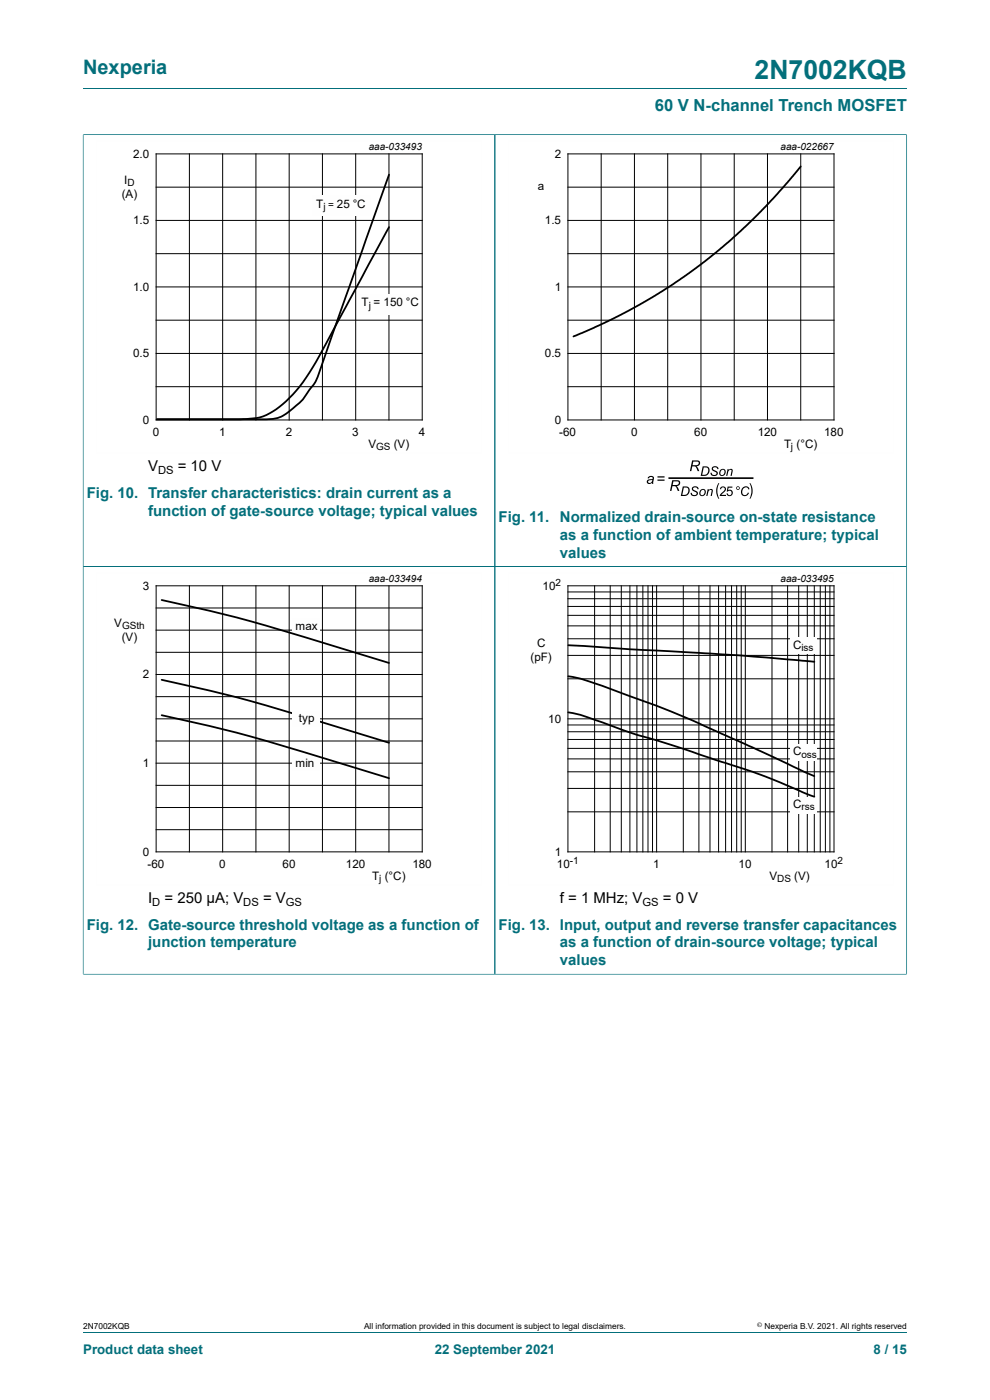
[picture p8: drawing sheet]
<svg xmlns="http://www.w3.org/2000/svg" width="210mm" height="297mm" viewBox="0 0 210 297" stroke-linecap="round" stroke-linejoin="round" font-family="sans-serif">
<path d="M17.6 18.8h174.8M17.6 28.5v91.7h87.4v-91.6h-87.4" fill="none" stroke="#036f7b" stroke-width=".21"/>
<path d="M102.3 29.8h-81.9v66.3h81.9" fill="none" stroke="#fefefe" stroke-width=".21"/>
<g fill="none" stroke="#000" stroke-width=".21">
<path d="M33.1 32.6h56.5v56.5h-56.5zM33.1 39.7h56.5M40.2 32.6v56.5M47.2 32.6v56.5M54.3 32.6v56.5M61.3 32.6v56.5M68.4 32.6v56.5M75.5 32.6v56.5M82.5 32.6v56.5M33.1 53.8h56.5M33.1 46.8h56.5M33.1 75h56.5"/>
<path d="M33.1 67.9h56.5M33.1 60.9h56.5M33.1 82h56.5"/>
</g>
<g fill="#fefefe">
<path d="M66.3 41.4h12.4v4.3h-12.4z"/>
<path d="M75.9 62.4h13.3v4.3h-13.3z"/>
</g>
<path d="M82.5 37l-14.2 40.5a12 12 0 0 1-3 5.6 14.9 14.9 0 0 1-4.2 4.4 8.8 8.8 0 0 1-6.4 1.5h-21.4h16.9a17.9 17.9 0 0 0 6.3-1 25.8 25.8 0 0 0 10-10.3l16-29.5M169.9 35.3l-5.1 6-5.4 5.5-4.9 4.6-6.8 5.4-5.3 3.8-6.7 4-7.4 3.9-6.7 2.9" fill="none" stroke="#000" stroke-width=".38"/>
<path d="M192.3 28.5v91.7h-174.7v86.5M192.4 28.6h-87.4v178.1h-87.4" fill="none" stroke="#036f7b" stroke-width=".21"/>
<path d="M189.6 29.8h-81.8v66.3h81.8M102.3 121.5h-81.9v66.3h81.9" fill="none" stroke="#fefefe" stroke-width=".21"/>
<g fill="none" stroke="#000" stroke-width=".21">
<path d="M120.5 32.6h56.4v56.5h-56.4zM120.5 39.7h56.4M127.5 32.6v56.5M134.6 32.6v56.5M141.6 32.6v56.5M148.7 32.6v56.5M155.7 32.6v56.5M162.8 32.6v56.5M169.9 32.6v56.5M120.5 46.8h56.4M120.5 53.8h56.4M120.5 75h56.4"/>
<path d="M120.5 67.9h56.4M120.5 60.9h56.4M120.5 82h56.4M33.1 124.3h56.5v56.4h-56.5zM33.1 133.7h56.5M33.1 129h56.5M33.1 138.4h56.5M40.2 124.3v56.4M47.2 124.3v56.4M54.3 124.3v56.4M61.3 124.3v56.4M68.4 124.3v56.4"/>
<path d="M75.5 124.3v56.4M82.5 124.3v56.4M33.1 143.1h56.5M33.1 152.5h56.5M33.1 147.8h56.5M33.1 157.2h56.5M33.1 161.9h56.5M33.1 171.3h56.5M33.1 166.6h56.5M33.1 176h56.5"/>
</g>
<g fill="#000">
<path d="M146.9 103.3a.75 .75 0 0 1 1.3 .5l-.3-.1a.45 .45 0 0 0-.5-.3 .45 .45 0 0 0-.4 .4l.2 .1a.75 .75 0 0 1 .8 1.1 .82 .82 0 0 1-.9 .2 .82 .82 0 0 1-.6-.6l.3-.1a.48 .48 0 0 0 .5 .5 .48 .48 0 0 0 .4-.5 1.05 1.05 0 0 1-.9-.9zM150.1 103.8h.2v.2a.47 .47 0 0 1 .6-.3 .47 .47 0 0 1 .3 .6l-.2 .9h-.3l.2-1.2a.49 .49 0 0 0-.5 0 .49 .49 0 0 0-.2 .5l-.1 .7h-.3zM151.2 99a.75 .75 0 0 1 1.2 .5h-.3a.45 .45 0 0 0-.4-.4 .45 .45 0 0 0-.4 .5l.1 .1a.75 .75 0 0 1 .8 1 .82 .82 0 0 1-.9 .3 .82 .82 0 0 1-.6-.7h.3a.48 .48 0 0 0 .5 .5 .48 .48 0 0 0 .4-.6 1.05 1.05 0 0 1-.9-.9zM152.4 102.5h.2l-.3 .7a3.6 3.6 0 0 0 .3 2.6h-.2a3.1 3.1 0 0 1 0-3.3zM154.3 99.5h.3l-.1 .3a.47 .47 0 0 1 .6-.4 .47 .47 0 0 1 .3 .7l-.2 .9h-.2l.2-1.2a.49 .49 0 0 0-.6 0 .49 .49 0 0 0-.2 .5l-.1 .7h-.3zM157.5 103.5a.83 .83 0 0 1 .8-.3 .83 .83 0 0 1 .7 .6h-.3a.7 .7 0 0 0-.9-.3 .7 .7 0 0 0-.4 .9 .59 .59 0 0 0 .6 .6 .59 .59 0 0 0 .6-.5h.3a.92 .92 0 0 1-1.4 .6 .92 .92 0 0 1-.1-1.4zM159 102.5h.2a3.1 3.1 0 0 1 0 3.3h-.2a3.6 3.6 0 0 0 0-3.3z"/>
<path d="M146.8 97.7h1a.64 .64 0 0 1 .7 .6 .64 .64 0 0 1-.8 .6l.6 1h-.3l-.2-.4a.71 .71 0 0 0-.9-.6l-.3 1h-.3zM147.1 97.9l-.2 .8a1.02 1.02 0 0 0 1.3-.4l-.1-.3z"/>
<path d="M137.5 101.2a.65 .65 0 0 1 .8-.2 .65 .65 0 0 1 .4 .7l-.1 .9h-.3v-.2a.54 .54 0 0 1-.9 .2 .54 .54 0 0 1 .1-.9l.9-.1a.39 .39 0 0 0-.3-.5 .39 .39 0 0 0-.5 .4h-.2zM137.5 102a.38 .38 0 0 0 .3 .5 .38 .38 0 0 0 .5-.3l.1-.4z"/>
<path d="M139.5 101h1.5v.3h-1.5zM139.5 101.7h1.5v.3h-1.5z"/>
<path d="M142.6 101.9h.9a.64 .64 0 0 1 .8 .6 .64 .64 0 0 1-.8 .6l.6 1h-.3l-.2-.4a.71 .71 0 0 0-1-.6l-.2 1h-.3zM142.8 102.1l-.1 .8a1.02 1.02 0 0 0 1.3-.4l-.2-.3z"/>
<path d="M144.8 103.2h.6a1.01 1.01 0 0 1 .9 1 1.01 1.01 0 0 1-.8 1h-1.1zM145.1 103.4l-.4 1.6a.93 .93 0 0 0 1.2-.4 .93 .93 0 0 0-.2-1.1z"/>
<path d="M148.6 104a.73 .73 0 0 1 1.1 .2 .73 .73 0 0 1-.6 1 .7 .7 0 0 1-.8-.4 .7 .7 0 0 1 .3-.8zM148.8 104a.5 .5 0 0 0-.3 .7 .5 .5 0 0 0 .7 .3l.1-.1a.47 .47 0 0 0 .2-.7 .47 .47 0 0 0-.7-.2z"/>
<path d="M149.1 98.9h.6a1.01 1.01 0 0 1 .8 1 1.01 1.01 0 0 1-.8 1l-1.1 .1zM149.3 99.2l-.3 1.5a.93 .93 0 0 0 1.1-.3 .93 .93 0 0 0-.2-1.2z"/>
<path d="M152.8 99.7a.73 .73 0 0 1 1.1 .3 .73 .73 0 0 1-.5 1 .7 .7 0 0 1-.9-.4 .7 .7 0 0 1 .3-.9zM153 99.8a.5 .5 0 0 0-.3 .6 .5 .5 0 0 0 .7 .3l.1-.1a.47 .47 0 0 0 .2-.7 .47 .47 0 0 0-.7-.1z"/>
<path d="M152.9 103.3a.66 .66 0 0 1 1 .2 .66 .66 0 0 1-.3 1l-.6 .5h1v.2h-1.3l.2-.5a1.11 1.11 0 0 0 .7-1.2l-.4-.1-.2 .4h-.3zM154.4 103.2h1v.3h-.9l-.1 .5a.67 .67 0 0 1 1 .3 .67 .67 0 0 1-.5 .9 .67 .67 0 0 1-.8-.5h.3a.45 .45 0 0 0 .6 .2 .45 .45 0 0 0 .1-.7 .45 .45 0 0 0-.6 0l-.3 .1z"/>
<path d="M156.2 103.5a.38 .38 0 0 1 .7 0 .38 .38 0 0 1-.7 0zM156.3 103.5a.25 .25 0 0 0 .5 0 .25 .25 0 0 0-.5 0z"/>
</g>
<path d="M142 101.4h17.6" fill="none" stroke="#000" stroke-width=".35"/>
<g fill="#fefefe">
<path d="M61.9 160.3h5.9v3.3h-5.9z"/>
<path d="M61.9 131.2h5.9v3.3h-5.9z"/>
</g>
<path d="M34.3 127.3a341.1 341.1 0 0 1 37.7 10.1l10.5 3.2M34.3 144.2a341.5 341.5 0 0 1 37.7 10.1l10.5 3.3M34.3 151.7a342.8 342.8 0 0 1 37.7 10.1l10.5 3.3" fill="none" stroke="#000" stroke-width=".38"/>
<path d="M61.9 150.8h5.9v3.3h-5.9z" fill="#fefefe"/>
<path d="M192.4 206.7h-87.4v-86.5h87.3v86.5" fill="none" stroke="#036f7b" stroke-width=".21"/>
<path d="M189.6 121.5h-81.8v66.3h81.8" fill="none" stroke="#fefefe" stroke-width=".21"/>
<g fill="none" stroke="#000" stroke-width=".21">
<path d="M120.5 124.3h56.4v56.4h-56.4zM120.5 139h56.4M120.5 135.5h56.4M120.5 132.8h56.4M120.5 130.5h56.4M120.5 128.7h56.4M120.5 127h56.4M120.5 125.6h56.4M126.1 124.3v56.4M129.4 124.3v56.4M131.8 124.3v56.4M133.6 124.3v56.4"/>
<path d="M135.1 124.3v56.4M136.4 124.3v56.4M137.5 124.3v56.4M138.4 124.3v56.4M139.3 124.3v56.4M144.9 124.3v56.4M148.3 124.3v56.4M150.6 124.3v56.4M152.4 124.3v56.4M153.9 124.3v56.4M155.2 124.3v56.4M156.3 124.3v56.4"/>
<path d="M157.2 124.3v56.4M158.1 124.3v56.4M163.8 124.3v56.4M167.1 124.3v56.4M169.4 124.3v56.4M171.2 124.3v56.4M172.7 124.3v56.4M174 124.3v56.4M175.1 124.3v56.4M176 124.3v56.4M120.5 158.8h56.4M120.5 156.9h56.4"/>
<path d="M120.5 155.2h56.4M120.5 153.8h56.4M120.5 152.5h56.4M120.5 144h56.4M120.5 172.2h56.4M120.5 167.3h56.4M120.5 163.7h56.4M120.5 161h56.4"/>
</g>
<g fill="#fefefe">
<path d="M167.6 135.2h5.6v3.4h-5.6z"/>
<path d="M167.6 157.9h5.6v3.4h-5.6z"/>
<path d="M167.6 169h5.6v3.5h-5.6z"/>
</g>
<path d="M120.6 136.9l36.1 2.1 16 1.4M120.5 151.1a56.1 56.1 0 0 1 9.8 3.1l4.1 1.4 9.3 2.8 15.9 5.3 13.1 5.3M120.5 143.5a60.9 60.9 0 0 1 10.6 3.3l8.1 2.9 7 2.8 26.5 12.1" fill="none" stroke="#000" stroke-width=".38"/>
<path d="M17.6 28.6v178M17.7 28.6h174.6M105 28.6v178M192.3 28.6v178M17.7 120.2h174.6M17.7 206.7h174.6M17.6 282.6h174.8" fill="none" stroke="#036f7b" stroke-width=".21"/>
<text font-size="5.6" fill="#036f7b" x="160.1" y="16.8">2N7002KQB</text>
<text font-size="4.2" fill="#036f7b" x="17.6" y="15.6">Nexperia</text>
<text font-size="3.5" fill="#036f7b" x="138.9" y="23.7">60 V N-channel Trench MOSFET</text>
<g font-size="3.2">
<text x="31.4" y="100">V</text>
<text x="37.7" y="100">= 10 V</text>
<text x="31.4" y="191.6">I</text>
<text x="34.9" y="191.6">= 250 µA; V</text>
<text x="55.8" y="191.6">= V</text>
<text x="118.8" y="191.6">f = 1 MHz; V</text>
<text x="140.6" y="191.6">= 0 V</text>
</g>
<g font-size="3.2" fill="#036f7b">
<text x="18.4" y="105.6">Fig. 10. Transfer characteristics: drain current as a</text>
<text x="31.4" y="109.4">function of gate-source voltage; typical values</text>
<text x="105.8" y="110.7">Fig. 11.</text>
<text x="118.8" y="110.7">Normalized drain-source on-state resistance</text>
<text x="118.8" y="114.5">as a function of ambient temperature; typical</text>
<text x="118.8" y="118.3">values</text>
<text x="18.4" y="197.2">Fig. 12. Gate-source threshold voltage as a function of</text>
<text x="105.8" y="197.2">Fig. 13. Input, output and reverse transfer capacitances</text>
<text x="31.4" y="201">junction temperature</text>
<text x="118.8" y="201">as a function of drain-source voltage; typical</text>
<text x="118.8" y="204.8">values</text>
</g>
<g font-size="2.8" fill="#036f7b">
<text x="17.6" y="287.2">Product data sheet</text>
<text x="92.2" y="287.2">22 September 2021</text>
<text x="185.3" y="287.2">8 / 15</text>
</g>
<g font-size="2.5">
<text x="28.2" y="33.4">2.0</text>
<text x="117.7" y="33.4">2</text>
<text x="25.8" y="42">(A)</text>
<text x="26.3" y="39">I</text>
<text x="114.1" y="40.4">a</text>
<text x="28.2" y="47.5">1.5</text>
<text x="67.1" y="44.1">T</text>
<text x="71.5" y="44.1">25 °</text>
<text x="75.8" y="44.1">C</text>
<text x="115.6" y="47.5">1.5</text>
<text x="28.2" y="61.7">1.0</text>
<text x="76.7" y="65">T = 1</text>
<text x="82.8" y="65">50 °C</text>
<text x="117.7" y="61.7">1</text>
<text x="28.2" y="75.8">0.5</text>
<text x="115.6" y="75.8">0.5</text>
<text x="30.3" y="89.9">0</text>
<text x="117.7" y="89.9">0</text>
<text x="32.4" y="92.4">0</text>
<text x="46.5" y="92.4">1</text>
<text x="60.6" y="92.4">2</text>
<text x="74.7" y="92.4">3</text>
<text x="78.1" y="95">V</text>
<text x="83.5" y="95">(V)</text>
<text x="88.9" y="92.4">4</text>
<text x="118.6" y="92.4">-60</text>
<text x="133.9" y="92.4">0</text>
<text x="147.3" y="92.4">60</text>
<text x="160.7" y="92.4">120</text>
<text x="166.3" y="95">T (°C)</text>
<text x="174.8" y="92.4">180</text>
<text x="30.3" y="125.1">3</text>
<text x="115.1" y="125.1">10</text>
<text x="24.2" y="133">V</text>
<text x="25.8" y="135.9">(V)</text>
<text x="62.7" y="133.6">max</text>
<text x="113.9" y="137.3">C</text>
<text x="168.2" y="137.6">C</text>
<text x="30.3" y="143.9">2</text>
<text x="112.5" y="140.3">(pF)</text>
<text x="63.4" y="153.3">typ</text>
<text x="116.3" y="153.3">10</text>
<text x="168.2" y="160.3">C</text>
<text x="30.3" y="162.7">1</text>
<text x="62.7" y="162.8">min</text>
<text x="168.2" y="171.4">C</text>
<text x="30.3" y="181.5">0</text>
<text x="31.3" y="184.1">-60</text>
<text x="46.5" y="184.1">0</text>
<text x="59.9" y="184.1">60</text>
<text x="73.4" y="184.1">120</text>
<text x="87.5" y="184.1">180</text>
<text x="117.7" y="181.5">1</text>
<text x="118.1" y="184.1">10</text>
<text x="138.6" y="184.1">1</text>
<text x="156.7" y="184.1">10</text>
<text x="174.9" y="184.1">10</text>
<text x="79" y="186.6">T (°C)</text>
<text x="163.2" y="186.6">V</text>
<text x="168.5" y="186.6">(V)</text>
</g>
<g font-size="2.4">
<text x="33.5" y="100.6">DS</text>
<text x="32.3" y="192.2">D</text>
<text x="51.6" y="192.2">DS</text>
<text x="60.6" y="192.2">GS</text>
<text x="136.3" y="192.2">GS</text>
</g>
<g font-size="2.1">
<text x="78.2" y="31.8">aaa-033493</text>
<text x="165.6" y="31.8">aaa-022667</text>
<text x="27" y="39.5">D</text>
<text x="68.6" y="44.6">j =</text>
<text x="78.2" y="65.5">j</text>
<text x="79.8" y="95.5">GS</text>
<text x="167.8" y="95.5">j</text>
<text x="78.2" y="123.4">aaa-033494</text>
<text x="117.9" y="124.4">2</text>
<text x="165.6" y="123.4">aaa-033495</text>
<text x="25.9" y="133.5">GSth</text>
<text x="170" y="138">is</text>
<text x="171.5" y="138">s</text>
<text x="170" y="160.8">oss</text>
<text x="170" y="171.9">rss</text>
<text x="120.8" y="183.3">-1</text>
<text x="177.7" y="183.3">2</text>
<text x="80.4" y="187.1">j</text>
<text x="164.9" y="187.1">DS</text>
</g>
<g font-size="1.8">
<text x="17.6" y="282">2N7002KQB</text>
<text x="77.2" y="282">All information provided in this document is subject to legal disclaimers.</text>
<text x="162.2" y="282">Nexperia B.V. 2021. All rights reserved</text>
</g>
<text font-size="1.4" x="160.6" y="281.6">©</text>
</svg>
